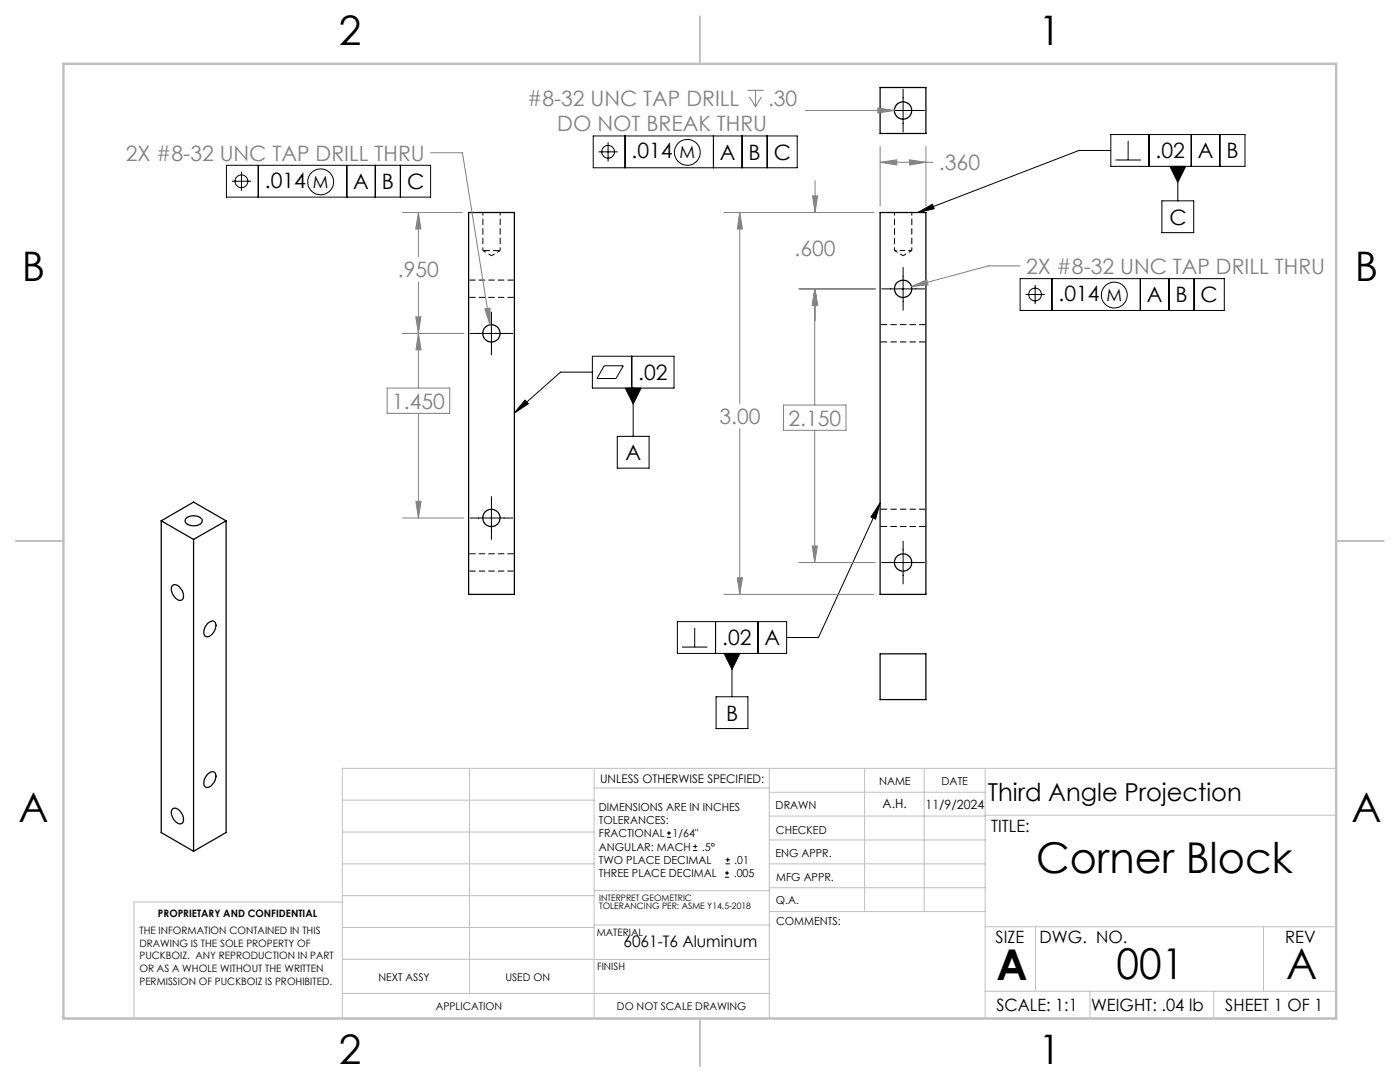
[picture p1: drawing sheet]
<svg xmlns="http://www.w3.org/2000/svg" width="279mm" height="216mm" viewBox="0 0 279 216" stroke-linecap="round" stroke-linejoin="round" font-family="sans-serif">
<g fill="none" stroke="#c0c0c0" stroke-width=".2">
<path d="M68.3 159.7h50.3M93.7 153.3v44.9M118.6 153.3v49.9M118.6 157.2h34.9M153.5 153.3v49.9M153.5 158.1h43.1M172.5 153.3v28.6M184.4 153.3v28.6M196.6 153.3v49.9M266.7 153.3h-198.4v49.9M68.3 178.7h50.3M68.3 172.4h50.3"/>
<path d="M68.3 166h50.3M68.3 180h-41.6v23.2M118.6 177.7h35M153.5 167.6h43.1M153.5 162.8h43.1M153.5 172.4h43.1M153.5 177.1h43.1M196.6 162.7h70.1M68.3 198.2h85.2M68.3 191.4l85.2 .1M68.3 185.1h50.3M118.6 184.6h35"/>
<path d="M153.6 181.9h43M196.6 197.8h70.1M196.6 184.9h70.1M206.7 184.9v12.9M217.5 197.8v5.4M242.2 197.8v5.4M252.2 184.9v12.9"/>
</g>
<path d="M139.7 3.2v9.5M3.1 107.9h9.6M266.7 107.9h9.5M139.7 203.2v9.6" fill="none" stroke="#c0c0c0" stroke-width=".25"/>
<path d="M12.7 12.7h254v190.5h-254z" fill="none" stroke="#c0c0c0" stroke-width=".5"/>
<g fill="none" stroke="#000" stroke-width=".25">
<path d="M175.6 17.5h9.2v9.1h-9.2zM93.5 42.4h9.2v76.2h-9.2zM175.6 42.4h9.2v76.2h-9.2zM32.2 103.9l6.4 3.7M32.2 103.9l6.4-3.7 6.5 3.7M32.2 103.9v62.2l6.4 3.8M34.4 116.8a1.19 1.19 0 0 1 1.8 .8 1.72 1.72 0 0 1 .1 2.1 1.7 1.7 0 0 1-2-1.5l-.1-.8zM37.1 103.5a2.28 2.28 0 0 1 3.3 .3 1.4 1.4 0 0 1-1.9 1.1 1.38 1.38 0 0 1-1.6-1.1zM38.6 107.6v62.3M45.1 103.9l-6.5 3.7M45.1 103.9v62.2l-6.5 3.8M41.4 124.5a.95 .95 0 0 1 1.6-.2 2.2 2.2 0 0 1-1.8 2.7 1.04 1.04 0 0 1-.4-1.5z"/>
<path d="M175.6 130.5h9.2v9.1h-9.2zM41.6 154.3a.88 .88 0 0 1 1.3-.2 .88 .88 0 0 1 .1 1.3 1.92 1.92 0 0 1-2 1.7 1.96 1.96 0 0 1 .6-2.8zM34.4 161.4a1.44 1.44 0 0 1 1.9 1 1.65 1.65 0 0 1 0 1.9 1.7 1.7 0 0 1-2-1.5l-.1-.8z"/>
<circle cx="180.2" cy="22" r="1.73"/>
<circle cx="180.2" cy="57.6" r="1.72"/>
<circle cx="98.1" cy="66.5" r="1.72"/>
<circle cx="98.1" cy="103.4" r="1.72"/>
<circle cx="180.2" cy="112.2" r="1.72"/>
</g>
<path d="M178.5 50h1.7M180.2 50h1.8" fill="none" stroke="#000" stroke-width=".2" stroke-dasharray="1.3 .6" stroke-dashoffset=".9" stroke-linecap="butt"/>
<path d="M96.4 50l1.7 1M96.4 42.4v7.6M98.1 51l1.7-1M99.8 50v-7.6M178.5 50l1.7 1M178.5 42.4v7.6M180.2 51l1.8-1M182 50v-7.6" fill="none" stroke="#000" stroke-width=".2" stroke-dasharray="1.3 .6" stroke-dashoffset=".6" stroke-linecap="butt"/>
<path d="M93.5 59.3h9.2M96.4 50h3.4M102.7 55.9h-9.2M175.7 68.2h9.1M184.8 64.8h-9.1M93.5 113.9h9.2M102.7 110.5h-9.2M175.7 105.1h9.1M184.8 101.6h-9.1" fill="none" stroke="#000" stroke-width=".2" stroke-dasharray="1.3 .6" stroke-dashoffset="-.1" stroke-linecap="butt"/>
<g fill="none" stroke="#000" stroke-width=".2">
<path d="M180.2 17.8v8.5M45.2 33h40.7v6.3h-40.7zM46.3 36.2h3.8M48.2 34.3v3.8M51.5 33v6.3M69.2 33v6.3M74.9 33v6.3M79.9 33v6.3M118.4 27.1h40.7v6.4h-40.7zM119.5 30.3h3.8M121.4 28.4v3.8M124.7 27.1v6.4"/>
<path d="M142.4 27.1v6.4M148.1 27.1v6.4M153.1 27.1v6.4M176 22h8.5M221.7 26.8h26.8v6.4h-26.8zM221.7 30h-6.4l-32.1 12.4M222.6 31.9h5.1M225.1 28.1v3.8M229.3 26.8v6.4M233.5 33.2h3.1l-1.5 3.2zM235.1 33.2v6.9M237.7 26.8v6.4"/>
<path d="M243.5 26.8v6.4M176 57.6h8.5M180.2 53.4v8.5M183.2 42.4l2.9-1.7 .3 1zM203.6 55.6h40.7v6.3h-40.7zM204.7 58.8h3.8M206.6 56.9v3.8M209.9 55.6v6.3M227.6 55.6v6.3M231.9 40.1h6.3v6.3h-6.3zM233.3 55.6v6.3M238.3 55.6v6.3"/>
<path d="M93.8 66.5h8.5M98.1 62.3v8.5M104.8 79.8l.6 .8-2.7 1.8zM118.2 71.1h16.3v6.3h-16.3zM118.2 74.3h-6.3l-9.2 8.1M120.6 73h3.8l-1.5 2.5h-3.8zM124.8 77.4h3.2l-1.6 3.2zM126.1 71.1v6.3M126.4 77.4v9.7M98.1 99.1v8.5M123.2 87.1h6.3v6.3h-6.3zM93.8 103.4h8.5"/>
<path d="M175.6 100.4l-.9 3.2-.9-.4zM175.6 100.4l-12.3 26.8h-6.3M176 112.3h8.5M180.2 108v8.5M135.2 124h21.8v6.4h-21.8zM136.1 129.1h5.1M138.6 125.3v3.8M142.8 124v6.4M142.9 139h6.4v6.4h-6.4zM144.5 130.4h3.2l-1.6 3.2zM146.1 130.4v8.6M151.3 124v6.4"/>
<circle cx="48.2" cy="36.2" r="1.27"/>
<circle cx="64" cy="36.3" r="2.59"/>
<circle cx="121.4" cy="30.3" r="1.27"/>
<circle cx="137.2" cy="30.4" r="2.58"/>
<circle cx="206.6" cy="58.8" r="1.28"/>
<circle cx="222.4" cy="58.9" r="2.58"/>
</g>
<g fill="none" stroke="#808080" stroke-width=".2">
<path d="M149.2 18h3.2M149.6 19.3l1.2 2M150.8 18v3.3M152 19.3l-1.2 2M85.9 30.5h6.4l5.5 34.3M160.7 22h17.8M162.2 39.1h1l-.5 3.3zM162.7 36.1v6.3M175.2 21.6l3.3 .4-3.3 .5zM175.6 32.4l3.4-.5v1zM175.6 29.2v11.9M175.6 32.4h10.6"/>
<path d="M181.5 31.9l3.3 .5-3.3 .5zM184.8 29.2v11.9M80.3 42.4h12M83.5 42.4l.5 3.3h-1zM83.5 42.4v8.8M83.5 56.3v21.1M144.5 42.4h29.9M147.6 42.4l.6 3.3h-1.1zM147.6 42.4v38.1M159.4 57.6h15.3M162.6 57.6l.5 3.3h-1zM162.6 57.6v23.2"/>
<path d="M162.7 57.6l.5 3.3h-1zM162.7 57.6v6.4M181.9 57.2l3.1-1.4 .2 1zM203.6 53.1h-6.4l-15.3 4.1M77.3 77.4h12.4v5.1h-12.4zM80.3 66.5h12.2M83 63.2h1l-.5 3.3zM83.5 66.5l.5 3.3h-1zM96.8 61.6l1-.1v3.3zM83.5 82.5v20.9M147.6 85.5v33.1M156.4 80.8h12.4v5.1h-12.4z"/>
<path d="M162.6 85.9v26.4M80.3 103.4h12.2M83 100h1l-.5 3.4zM144.5 118.6h29.9M147.1 115.3h1.1l-.6 3.3zM159.4 112.3h15.3M162.1 108.9h1l-.5 3.4z"/>
</g>
<path d="M183.2 42.4l2.9-1.7 .3 1zM175.6 100.4l-.9 3.2-.9-.4zM233.5 33.2l1.6 3.2 1.5-3.2zM144.5 130.4l1.6 3.2 1.6-3.2zM104.8 79.8l.6 .8-2.7 1.8zM124.8 77.4l1.6 3.2 1.6-3.2z" fill="#000"/>
<path d="M181.9 57.2l3.3-.4-.2-1zM162.6 57.6l.5 3.3h-1zM162.1 108.9h1l-.5 3.4zM147.6 42.4l.6 3.3h-1.1zM147.1 115.3h1.1l-.6 3.3zM162.2 39.1h1l-.5 3.3zM162.7 57.6l.5 3.3h-1zM175.6 32.4l3.4-.5v1zM181.5 31.9l3.3 .5-3.3 .5zM175.2 21.6v.9l3.3-.5zM96.8 61.6l1 3.2v-3.3zM83.5 66.5l.5 3.3h-1zM83 100h1l-.5 3.4zM83.5 42.4l.5 3.3h-1zM83 63.2h1l-.5 3.3z" fill="#808080"/>
<path d="M133.1 167.1h.8M133.1 166.2h.8M133.5 165.8v.9M138.3 169.7h.8M138.3 168.9h.8M138.7 168.5v.8M144.7 175h.8M144.7 174.2h.8M144.8 172.4h.9M144.8 171.6h.9M145.1 173.8v.8M145.2 171.1v.9" fill="none" stroke="#000" stroke-width=".2"/>
<g font-size="8.5">
<text x="206.8" y="174.2">Corner Block</text>
<text x="198.9" y="195.5">A</text>
<text x="222.8" y="195.4">001</text>
<text x="256.7" y="195.4">A</text>
</g>
<g font-size="8.1">
<text x="67.6" y="8.9">2</text>
<text x="207.3" y="8.9">1</text>
<text x="4.4" y="56.2">B</text>
<text x="270.4" y="56.2">B</text>
<text x="3.7" y="164.1">A</text>
<text x="269.7" y="164.1">A</text>
<text x="67.6" y="212.4">2</text>
<text x="207.3" y="212.4">1</text>
</g>
<text font-size="4.9" x="197.2" y="159.7">Third Angle Projection</text>
<g font-size="4.2" fill="#808080">
<text x="105.2" y="21.1">#8-32 UNC TAP DRILL</text>
<text x="153.3" y="21.1">.30</text>
<text x="111.2" y="26.2">DO NOT BREAK THRU</text>
<text x="25.1" y="32.1">2X #8-32 UNC TAP DRILL THRU</text>
<text x="187.4" y="34">.360</text>
<text x="158.6" y="51.1">.600</text>
<text x="79.4" y="55.3">.950</text>
<text x="204.8" y="54.7">2X #8-32 UNC TAP DRILL THRU</text>
<text x="78.2" y="81.6">1.450</text>
<text x="143.6" y="84.6">3.00</text>
<text x="157.3" y="84.9">2.150</text>
</g>
<g font-size="4.2">
<text x="126" y="31.6">.014</text>
<text x="143.7" y="31.9">A</text>
<text x="149.4" y="31.9">B</text>
<text x="154.4" y="31.9">C</text>
<text x="230.6" y="31.6">.02</text>
<text x="239.1" y="31.6">A</text>
<text x="244.8" y="31.6">B</text>
<text x="52.9" y="37.5">.014</text>
<text x="70.5" y="37.8">A</text>
<text x="76.2" y="37.8">B</text>
<text x="81.2" y="37.8">C</text>
<text x="233.4" y="44.8">C</text>
<text x="211.3" y="60.1">.014</text>
<text x="228.9" y="60.3">A</text>
<text x="234.6" y="60.3">B</text>
<text x="239.6" y="60.3">C</text>
<text x="127.4" y="75.8">.02</text>
<text x="124.8" y="91.8">A</text>
<text x="144.1" y="128.8">.02</text>
<text x="152.6" y="128.8">A</text>
<text x="144.9" y="143.8">B</text>
</g>
<g font-size="3.4">
<text x="135.6" y="31.6">M</text>
<text x="62.5" y="37.5">M</text>
<text x="220.8" y="60.1">M</text>
<text x="197.8" y="166">TITLE:</text>
<text x="198.7" y="188.1">SIZE</text>
<text x="207.5" y="188.1">DWG. NO.</text>
<text x="256.5" y="188.2">REV</text>
<text x="198.8" y="201.7">SCALE: 1:1</text>
<text x="217.7" y="201.8">WEIGHT: .04 lb</text>
<text x="244.5" y="201.7">SHEET 1 OF 1</text>
</g>
<text font-size="3.2" x="124.4" y="188.9">6061-T6 Aluminum</text>
<g font-size="2.5">
<text x="176.2" y="161.3">A.H.</text>
<text x="184.7" y="161.4">11/9/2024</text>
</g>
<text font-size="2.4" x="119.8" y="156.2">UNLESS OTHERWISE SPECIFIED:</text>
<g font-size="2.2">
<text x="119.5" y="161.8">DIMENSIONS ARE IN INCHES</text>
<text x="154.8" y="161.4">DRAWN</text>
<text x="175.4" y="156.6">NAME</text>
<text x="187.9" y="156.7">DATE</text>
<text x="119.5" y="164.4">TOLERANCES:</text>
<text x="119.5" y="167.1">FRACTIONAL</text>
<text x="134.2" y="167.1">1/64&quot;</text>
<text x="154.9" y="166.3">CHECKED</text>
<text x="119.5" y="172.4">TWO PLACE DECIMAL</text>
<text x="119.5" y="169.7">ANGULAR: MACH</text>
<text x="140.1" y="169.7">.5°</text>
<text x="146.6" y="172.4">.01</text>
<text x="154.8" y="171">ENG APPR.</text>
<text x="119.5" y="175">THREE PLACE DECIMAL</text>
<text x="146.4" y="175">.005</text>
<text x="154.9" y="175.7">MFG APPR.</text>
<text x="154.9" y="180.4">Q.A.</text>
<text x="154.9" y="184.6">COMMENTS:</text>
</g>
<g font-size="2.1">
<text x="75.5" y="195.7">NEXT ASSY</text>
<text x="100.9" y="195.7">USED ON</text>
<text x="86.9" y="201.5">APPLICATION</text>
<text x="123.1" y="201.6">DO NOT SCALE DRAWING</text>
</g>
<g font-size="2">
<text x="31.5" y="182.9">PROPRIETARY AND CONFIDENTIAL</text>
<text x="27.8" y="186.4">THE INFORMATION CONTAINED IN THIS</text>
<text x="27.8" y="188.9">DRAWING IS THE SOLE PROPERTY OF</text>
<text x="27.8" y="191.4">PUCKBOIZ. ANY REPRODUCTION IN PART</text>
<text x="119.1" y="186.7">MATERIAL</text>
<text x="27.8" y="193.9">OR AS A WHOLE WITHOUT THE WRITTEN</text>
<text x="27.8" y="196.5">PERMISSION OF PUCKBOIZ IS PROHIBITED.</text>
<text x="119.1" y="193.5">FINISH</text>
</g>
<g font-size="1.8">
<text x="119.6" y="179.7">INTERPRET GEOMETRIC</text>
<text x="119.6" y="181.5">TOLERANCING PER: ASME Y14.5-2018</text>
</g>
</svg>
